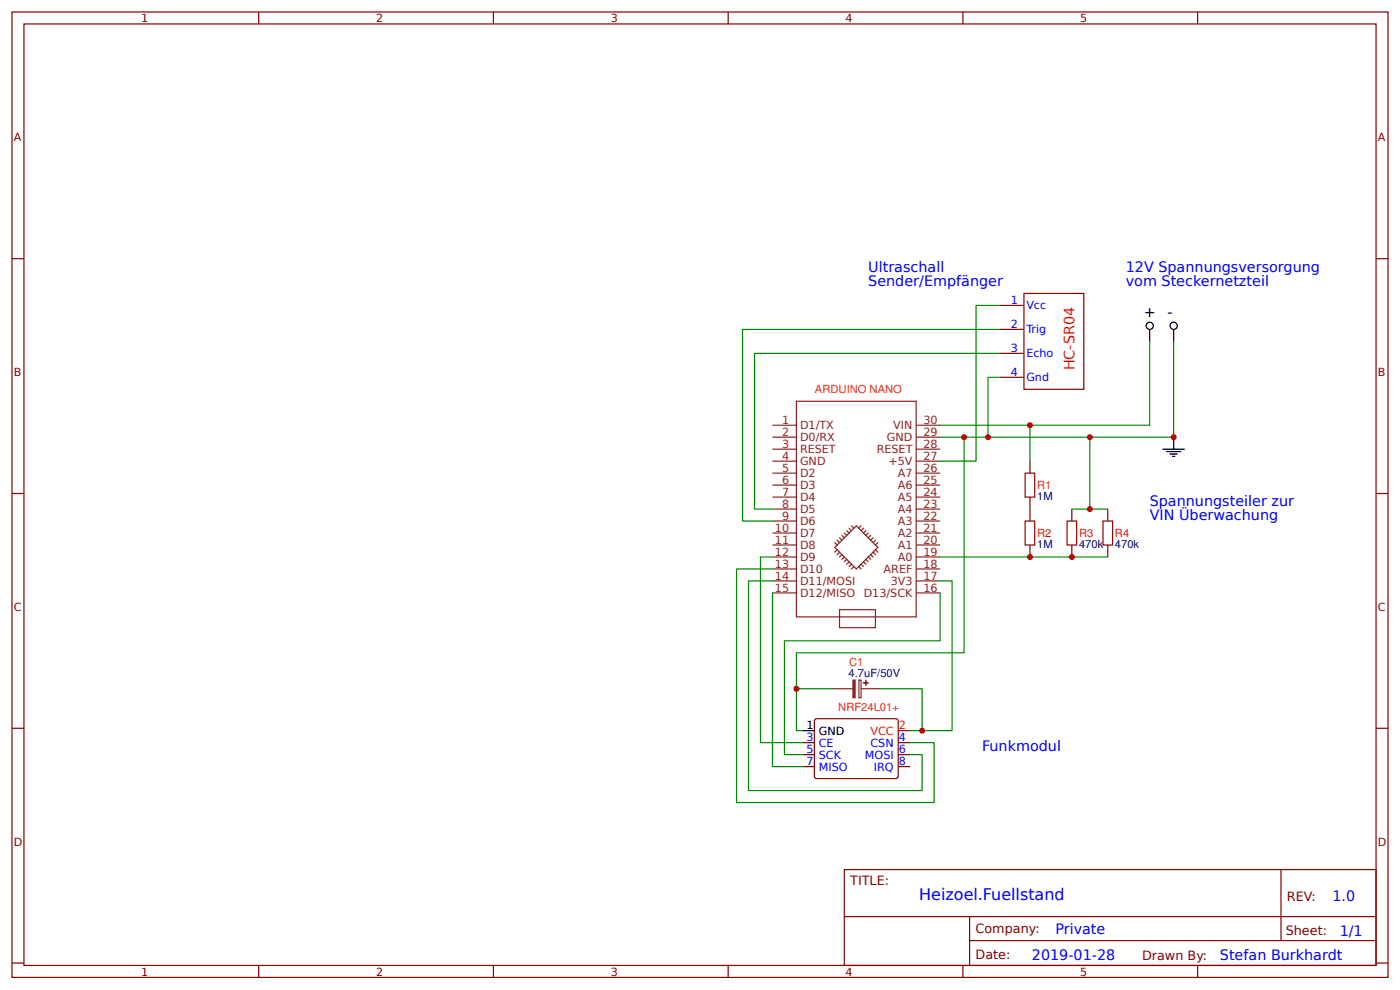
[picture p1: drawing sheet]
<svg xmlns="http://www.w3.org/2000/svg" width="309mm" height="219mm" viewBox="0 0 309 219" stroke-linecap="round" stroke-linejoin="round" font-family="sans-serif">
<g fill="none" stroke="#800" stroke-width=".26">
<path d="M2.6 2.6h304.1v213.3h-304.1zM5.3 5.3h298.7v208h-298.7zM57.1 2.6v2.7M109 2.6v2.7M160.9 2.6v2.7M212.7 2.6v2.7M264.6 2.6v2.7M2.6 57.1h2.7M304 57.1h2.7M220.9 67.5h5.3M220.9 72.8h5.3M220.9 78.1h5.3"/>
<path d="M226.2 64.8h13.2v21.2h-13.2zM220.9 83.3h5.3M2.6 109h2.7M227.5 101.9v2.6M227.5 109.8v5.3M236.8 112.4v2.7M244.7 112.4v2.7M304 109h2.7M227.5 120.4v2.6M236.8 120.4v2.6M244.7 120.4v2.6M180.2 158.8h18l.2 .5v12.4l-.5 .3-17.7-.1-.3-.5v-12.1z"/>
<path d="M2.6 160.9h2.7M177.3 164h2.6M177.3 166.7h2.6M177.3 169.3h2.6M198.4 164h2.7M198.4 166.7h2.7M198.4 169.3h2.7M304 160.9h2.7M186.5 192.1h117.5v21.2h-117.5zM283 192.1v15.7M2.6 212.7h2.7M57.1 213.3v2.6"/>
<path d="M109 213.3v2.6M160.9 213.3v2.6M186.6 202.5h117.3M212.7 213.3v2.6M214.2 207.8h89.7M214.2 202.5v10.6M264.6 213.3v2.6M304 212.7h2.7"/>
</g>
<g fill="none" stroke="#8d2323" stroke-width=".26">
<path d="M170.7 99.2h5.2M170.7 96.6h5.2M170.7 93.9h5.2M175.9 88.6h26.5v47.7h-26.5zM202.4 99.2h5.3M202.4 96.6h5.3M202.4 93.9h5.3M170.7 117.7h5.2M170.7 115.1h5.2M170.7 112.4h5.2M170.7 109.8h5.2M170.7 107.2h5.2"/>
<path d="M170.7 104.5h5.2M170.7 101.9h5.2M184.4 119.9l.5 .5M184.9 119.3l.6 .6M185.5 118.8l.5 .5M186 118.3l.5 .5M186.5 117.7l.6 .6M187.1 117.2l.5 .5M187.6 116.7l.5 .5M188.1 116.2l.5 .5M190.2 116.2l-.5 .5M190.8 116.7l-.6 .5"/>
<path d="M191.3 117.2l-.5 .5M191.8 117.7l-.5 .6M192.4 118.3l-.6 .5M192.9 118.8l-.5 .5M193.4 119.3l-.5 .6M193.9 119.9l-.5 .5M202.4 117.7h5.3M202.4 115.1h5.3M202.4 112.4h5.3M202.4 109.8h5.3M202.4 107.2h5.3M202.4 104.5h5.3"/>
<path d="M202.4 101.9h5.3M170.7 128.3h5.2M170.7 125.7h5.2M170.7 123h5.2M170.7 120.4h5.2M170.7 131h5.2M184.4 120.9l4.8-4.7 4.7 4.7-4.7 4.8zM184.9 121.4l-.5 .6M185.5 134.7h7.9v3.9h-7.9zM185.5 122l-.6 .5M186 122.5l-.5 .5M186.5 123l-.5 .6"/>
<path d="M187.1 123.6l-.6 .5M187.6 124.1l-.5 .5M188.1 124.6l-.5 .5M188.6 125.1l-.5 .6M189.7 125.1l.5 .6M190.2 124.6l.6 .5M190.8 124.1l.5 .5M191.3 123.6l.5 .5M191.8 123l.6 .6M192.4 122.5l.5 .5M192.9 122l.5 .5M193.4 121.4l.5 .6"/>
<path d="M202.4 128.3h5.3M202.4 125.7h5.3M202.4 123h5.3M202.4 120.4h5.3M202.4 131h5.3M183.9 152.1h4.5M189.8 150.2h.4v3.9h-.4zM190.2 152.1h4.3"/>
</g>
<g fill="none" stroke="#000" stroke-width=".26">
<path d="M254 72.8v2.6M259.3 72.8v2.6M256.9 99.2h4.8M257.7 99.7h3.2M259.3 96.6v2.6M258.5 100.3h1.6M259 100.8h.6M177.3 161.4h2.6"/>
<circle cx="254" cy="72" r=".79"/>
<circle cx="259.3" cy="72" r=".79"/>
</g>
<g fill="none" stroke="#080" stroke-width=".26">
<path d="M220.9 72.8h-56.9v42.3h6.7M220.9 78.1h-54.2v34.3h4M220.9 67.5h-5.3v34.4h-7.9M254 75.4v18.5h-46.3M259.3 75.4v21.2h-51.6M213 96.6v47.6h-37.1v17.2h1.4M220.9 83.3h-2.6v13.3M227.5 93.9v8M240.8 96.6v15.8M236.8 112.4h7.9M170.7 123h-2.7v41h9.3M170.7 131v38.3h6.6"/>
<path d="M170.7 128.3h-5.3v46.3h38.3v-7.9h-2.6M170.7 125.7h-8v51.6h43.7v-13.3h-5.3M207.7 131v10.6h-34.4v25.1h4M207.7 128.3h2.6v33.1h-9.2M207.7 123h37M175.9 152.1h8M194.5 152.1h9.2v9.3"/>
</g>
<path d="M226.5 104.5h2.1v5.3h-2.1zM226.5 115.1h2.1v5.3h-2.1zM235.7 115.1h2.2v5.3h-2.2zM243.7 115.1h2.1v5.3h-2.1z" fill="none" stroke="#a00000" stroke-width=".26"/>
<path d="M198.4 161.4h2.7" fill="none" stroke="#f00" stroke-width=".26"/>
<g fill="#8d2323" stroke="#8d2323" stroke-width=".26">
<path d="M188.4 150.2h.5v3.9h-.5z"/>
<path d="M191.3 150.3v1z"/>
<path d="M190.8 150.8h1z"/>
</g>
<g fill="#c00">
<circle cx="259.3" cy="96.6" r=".66"/>
<circle cx="213" cy="96.6" r=".66"/>
<circle cx="236.8" cy="123" r=".66"/>
<circle cx="227.5" cy="123" r=".66"/>
<circle cx="227.5" cy="93.9" r=".66"/>
<circle cx="240.8" cy="96.6" r=".66"/>
<circle cx="240.8" cy="112.4" r=".66"/>
<circle cx="203.7" cy="161.4" r=".66"/>
<circle cx="175.9" cy="152.1" r=".66"/>
<circle cx="218.3" cy="96.6" r=".66"/>
</g>
<text font-size="3.5" fill="#00f" x="203.1" y="198.9">Heizoel.Fuellstand</text>
<g font-size="3.2" fill="#00f">
<text x="191.8" y="60.1">Ultraschall</text>
<text x="191.8" y="63.3">Sender/Empfänger</text>
<text x="248.7" y="60.1">12V Spannungsversorgung</text>
<text x="248.7" y="63.3">vom Steckernetzteil</text>
<text x="254" y="111.7">Spannungsteiler zur</text>
<text x="254" y="114.9">VIN Überwachung</text>
<text x="217" y="165.9">Funkmodul</text>
<text x="294.4" y="199">1.0</text>
<text x="233.2" y="206.2">Private</text>
<text x="296" y="206.8">1/1</text>
<text x="228" y="212.1">2019-01-28</text>
<text x="269.5" y="212">Stefan Burkhardt</text>
</g>
<g font-size="3.2">
<text x="252.7" y="70.1">+</text>
<text x="258" y="69.9">-</text>
</g>
<text font-size="3.2" fill="#f00" x="237.4" y="81.8" transform="rotate(-90 237.4 81.8)">HC-SR04</text>
<g font-size="2.8" fill="#800">
<text x="187.9" y="195.5">TITLE:</text>
<text x="284.3" y="199">REV:</text>
<text x="215.5" y="206.2">Company:</text>
<text x="284.1" y="206.6">Sheet:</text>
<text x="215.5" y="211.9">Date:</text>
<text x="252.3" y="212">Drawn By:</text>
</g>
<g font-size="2.5" fill="#800">
<text x="31.2" y="4.9">1</text>
<text x="83.1" y="4.9">2</text>
<text x="134.9" y="4.9">3</text>
<text x="186.8" y="4.9">4</text>
<text x="238.7" y="4.9">5</text>
<text x="3" y="31.2">A</text>
<text x="304.4" y="31.2">A</text>
<text x="3" y="83.1">B</text>
<text x="304.4" y="83.1">B</text>
<text x="3" y="134.9">C</text>
<text x="304.4" y="134.9">C</text>
<text x="3" y="186.8">D</text>
<text x="304.4" y="186.8">D</text>
<text x="31.2" y="215.5">1</text>
<text x="83.1" y="215.5">2</text>
<text x="134.9" y="215.5">3</text>
<text x="186.8" y="215.5">4</text>
<text x="238.7" y="215.5">5</text>
</g>
<g font-size="2.5" fill="#00f">
<text x="223.3" y="67.2">1</text>
<text x="226.7" y="68.3">Vcc</text>
<text x="223.3" y="72.5">2</text>
<text x="223.3" y="77.8">3</text>
<text x="226.7" y="73.6">Trig</text>
<text x="223.3" y="83.1">4</text>
<text x="226.7" y="78.8">Echo</text>
<text x="226.7" y="84.1">Gnd</text>
<text x="178.2" y="163.8">3</text>
<text x="178.2" y="166.4">5</text>
<text x="180.9" y="165.1">CE</text>
<text x="180.9" y="167.7">SCK</text>
<text x="191.1" y="167.7">MOSI</text>
<text x="192.3" y="165.1">CSN</text>
<text x="198.6" y="163.8">4</text>
<text x="198.6" y="166.4">6</text>
<text x="178.2" y="169.1">7</text>
<text x="180.9" y="170.4">MISO</text>
<text x="193.1" y="170.4">IRQ</text>
<text x="198.6" y="169.1">8</text>
</g>
<g font-size="2.5" fill="#f30">
<text x="180" y="86.9">ARDUINO NANO</text>
<text x="229.1" y="108">R1</text>
<text x="187.6" y="147.1">C1</text>
<text x="185.2" y="157">NRF24L01+</text>
</g>
<g font-size="2.5" fill="#8d2323">
<text x="172.8" y="93.7">1</text>
<text x="176.7" y="94.7">D1/TX</text>
<text x="197.3" y="94.7">VIN</text>
<text x="204" y="93.7">30</text>
<text x="172.8" y="101.6">4</text>
<text x="172.8" y="99">3</text>
<text x="172.8" y="96.3">2</text>
<text x="176.7" y="100">RESET</text>
<text x="176.7" y="97.4">D0/RX</text>
<text x="193.7" y="100">RESET</text>
<text x="196" y="97.4">GND</text>
<text x="204" y="96.3">29</text>
<text x="204" y="99">28</text>
<text x="204" y="101.6">27</text>
<text x="172.8" y="106.9">6</text>
<text x="172.8" y="104.2">5</text>
<text x="176.7" y="108">D3</text>
<text x="176.7" y="105.3">D2</text>
<text x="176.7" y="102.7">GND</text>
<text x="196.3" y="102.7">+5V</text>
<text x="198.4" y="105.3">A7</text>
<text x="198.4" y="108">A6</text>
<text x="204" y="104.2">26</text>
<text x="204" y="106.9">25</text>
<text x="172.8" y="112.2">8</text>
<text x="172.8" y="109.5">7</text>
<text x="176.7" y="113.2">D5</text>
<text x="176.7" y="110.6">D4</text>
<text x="198.4" y="110.6">A5</text>
<text x="198.4" y="113.2">A4</text>
<text x="204" y="109.5">24</text>
<text x="204" y="112.2">23</text>
<text x="171.2" y="117.5">10</text>
<text x="172.8" y="114.8">9</text>
<text x="176.7" y="118.5">D7</text>
<text x="176.7" y="115.9">D6</text>
<text x="198.4" y="115.9">A3</text>
<text x="198.4" y="118.5">A2</text>
<text x="204" y="114.8">22</text>
<text x="204" y="117.5">21</text>
<text x="171.2" y="125.4">13</text>
<text x="171.2" y="122.8">12</text>
<text x="171.2" y="120.1">11</text>
<text x="176.7" y="123.8">D9</text>
<text x="176.7" y="121.2">D8</text>
<text x="198.4" y="121.2">A1</text>
<text x="198.4" y="123.8">A0</text>
<text x="204" y="120.1">20</text>
<text x="204" y="122.8">19</text>
<text x="204" y="125.4">18</text>
<text x="171.2" y="128.1">14</text>
<text x="171.2" y="130.7">15</text>
<text x="176.7" y="129.1">D11/MOSI</text>
<text x="176.7" y="126.5">D10</text>
<text x="176.7" y="131.8">D12/MISO</text>
<text x="190.8" y="131.8">D13/SCK</text>
<text x="195.2" y="126.5">AREF</text>
<text x="196.8" y="129.1">3V3</text>
<text x="204" y="128.1">17</text>
<text x="204" y="130.7">16</text>
</g>
<g font-size="2.5" fill="#000080">
<text x="229.1" y="110.4">1M</text>
<text x="229.1" y="121">1M</text>
<text x="238.4" y="121">470k</text>
<text x="246.3" y="121">470k</text>
<text x="187.5" y="149.4">4.7uF/50V</text>
</g>
<g font-size="2.5" fill="#f00">
<text x="229.1" y="118.6">R2</text>
<text x="238.4" y="118.6">R3</text>
<text x="246.3" y="118.6">R4</text>
<text x="198.6" y="161.1">2</text>
<text x="192.3" y="162.5">VCC</text>
</g>
<g font-size="2.5">
<text x="178.2" y="161.1">1</text>
<text x="180.9" y="162.5">GND</text>
</g>
</svg>
